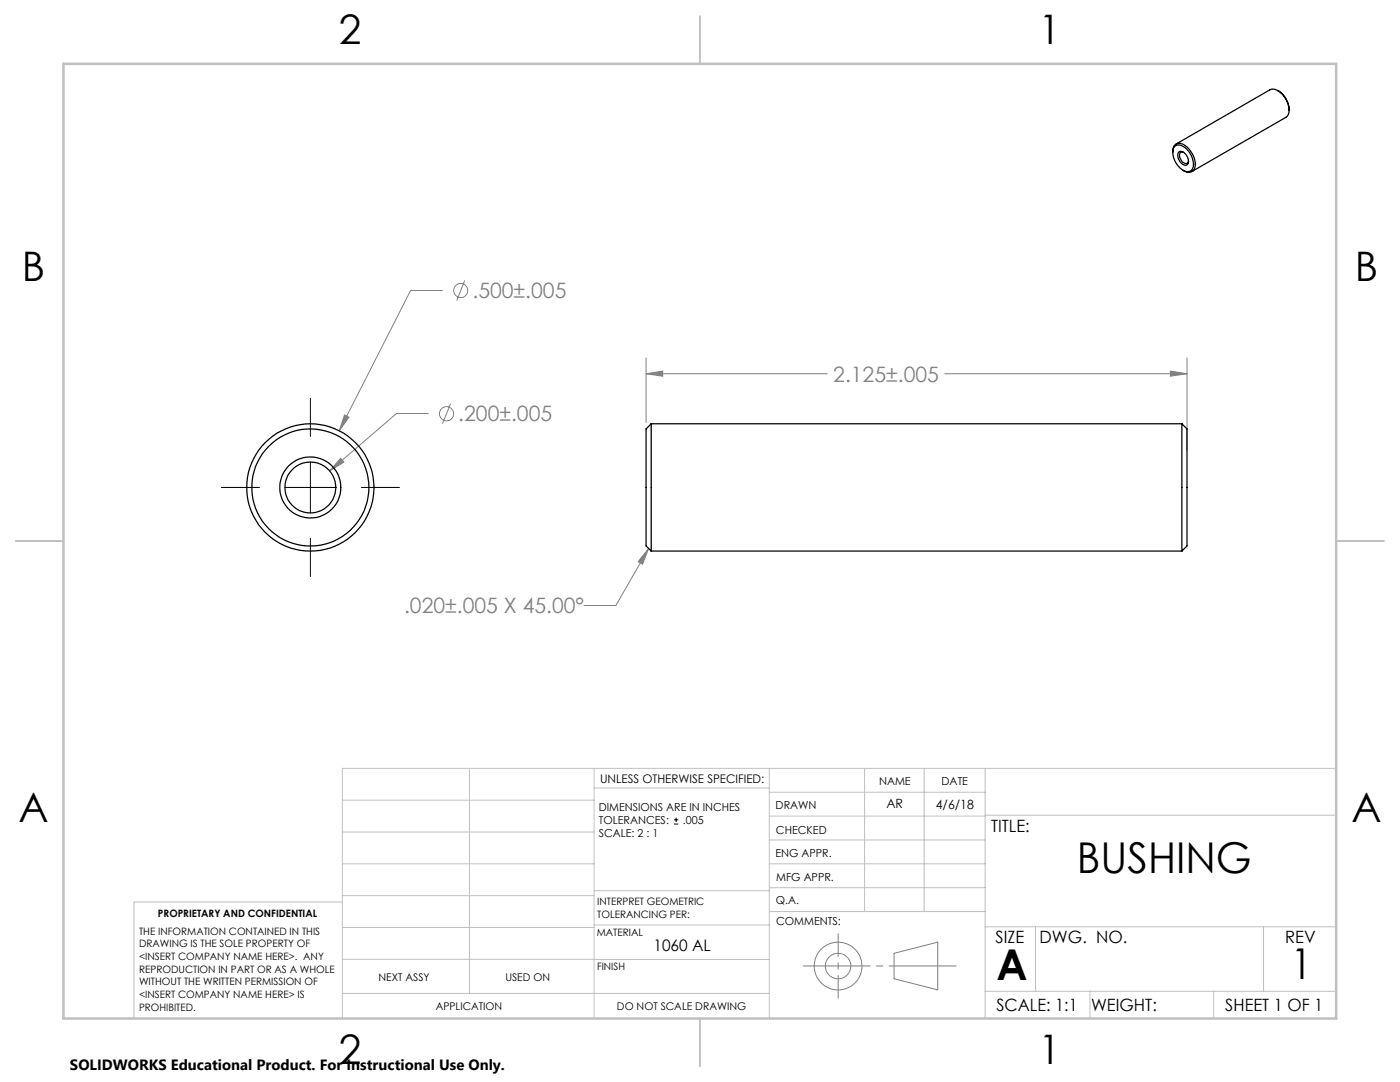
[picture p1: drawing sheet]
<svg xmlns="http://www.w3.org/2000/svg" width="279mm" height="216mm" viewBox="0 0 279 216" stroke-linecap="round" stroke-linejoin="round" font-family="sans-serif">
<g fill="none" stroke="#808080" stroke-width=".2">
<path d="M88.3 58h-6.3l-14.3 28M92.7 56l-1.5 4M128.9 74.6l3.4-.6v1.1zM128.9 71.4v12.9M128.9 74.6h36.2M188.5 74.6h48.4M233.6 74l3.3 .6-3.3 .5zM236.9 71.4v18.5M68 91.4l.6 .8-2.8 1.8zM68.8 82.8l.8 .5-1.9 2.7zM85.5 82.5h-6.4l-13.3 11.5M89.9 80.5l-1.6 4.1"/>
<path d="M129.4 109.5l-1.2 3.1-.8-.5zM129.4 109.5l-6.5 11.3h-6.3M178.4 190.2l8.7-2.2v9.5l-8.7-2.2z"/>
<circle cx="91.9" cy="58" r="1.4"/>
<circle cx="89.1" cy="82.6" r="1.41"/>
<circle cx="167.2" cy="192.8" r="4.8"/>
<circle cx="167.3" cy="192.8" r="2.53"/>
</g>
<path d="M61.9 79.5v7.6M44.2 97.3h7.6M56.9 97.3h10.1M61.9 92.2v10.1M72.1 97.3h7.6M61.9 107.4v7.6M134.5 164.4h.9M134.5 163.6h.9M134.9 163.2v.8" fill="none" stroke="#000" stroke-width=".2"/>
<path d="M160.3 192.7h30.5" fill="none" stroke="#808080" stroke-width=".2" stroke-dasharray="15.2 1.3 1.3 1.3" stroke-dashoffset="1.9"/>
<path d="M167.3 186.3v12.9" fill="none" stroke="#808080" stroke-width=".2" stroke-dasharray="15.2 1.3 1.3 1.3" stroke-dashoffset="10.7"/>
<g fill="none" stroke="#c0c0c0" stroke-width=".2">
<path d="M68.3 159.7h50.3M93.7 153.3v44.9M118.6 153.3v49.9M118.6 157.2h34.9M153.5 153.3v49.9M153.5 158.1h43.1M172.5 153.3v28.6M184.4 153.3v28.6M196.6 153.3v49.9M266.7 153.3h-198.4v49.9M68.3 178.7h50.3M68.3 172.4h50.3"/>
<path d="M68.3 166h50.3M68.3 180h-41.6v23.2M118.6 177.7h35M153.5 167.6h43.1M153.5 162.8h43.1M153.5 172.4h43.1M153.5 177.1h43.1M196.6 162.7h70.1M68.3 198.2h85.2M68.3 191.4l85.2 .1M68.3 185.1h50.3M118.6 184.6h35"/>
<path d="M153.6 181.9h43M196.6 197.8h70.1M196.6 184.9h70.1M206.7 184.9v12.9M217.5 197.8v5.4M242.2 197.8v5.4M252.2 184.9v12.9"/>
</g>
<path d="M139.7 3.2v9.5M3.1 107.9h9.6M266.7 107.9h9.5M139.7 203.2v9.6" fill="none" stroke="#c0c0c0" stroke-width=".25"/>
<path d="M12.7 12.7h254v190.5h-254z" fill="none" stroke="#c0c0c0" stroke-width=".5"/>
<path d="M68.8 82.8l-1.1 3.2 1.9-2.7zM68 91.4l-2.2 2.6 2.8-1.8zM128.9 74.6l3.4-.6v1.1zM233.6 74l3.3 .6-3.3 .5zM129.4 109.5l-1.2 3.1-.8-.5z" fill="#808080"/>
<g fill="none" stroke="#000" stroke-width=".25">
<path d="M255 18.1a4.5 4.5 0 0 1 2.3 3.9M234 30.4a1.45 1.45 0 0 1 .7-1.6 1.45 1.45 0 0 1 1.8 .2 4.6 4.6 0 0 1 1.9 4.7 1.44 1.44 0 0 1-2.3 .3M234.4 29.2a1.73 1.73 0 0 1 2.4 .5 3.9 3.9 0 0 1 1.1 4.1 1.47 1.47 0 0 1-2.2-.1 3.6 3.6 0 0 1-1.3-4.5zM235.2 30.3a1.44 1.44 0 0 1 1.9 1.3l.1 .3a.76 .76 0 0 1-.4 1 .76 .76 0 0 1-1-.3 1.96 1.96 0 0 1-.6-2.3zM236.2 30.4a.61 .61 0 0 0-.7 .1 .61 .61 0 0 0-.1 .8 1.41 1.41 0 0 0 1.6 1.3l.2-.5M257.3 22a4.6 4.6 0 0 0-3.1-4.2l-.8 .1-18.7 10.9M257.3 22l-.2 .9-.5 .5-18.7 10.8M130 84.6v25.4M130 84.6l-1.1 1v23.3l1.1 1.1M130 84.6h105.9M235.9 84.6v25.4M235.9 84.6l1 1v23.3l-1 1.1"/>
<path d="M130 110h105.9"/>
<circle cx="61.9" cy="97.3" r="6.1"/>
<circle cx="61.9" cy="97.3" r="11.7"/>
<circle cx="61.9" cy="97.3" r="12.7"/>
<circle cx="61.9" cy="97.3" r="5.1"/>
</g>
<g font-size="8.5">
<text x="214.9" y="174.2">BUSHING</text>
<text x="198.9" y="195.5">A</text>
<text x="257.6" y="195.4">1</text>
</g>
<g font-size="8.1">
<text x="67.6" y="8.9">2</text>
<text x="207.3" y="8.9">1</text>
<text x="4.4" y="56.2">B</text>
<text x="270.4" y="56.2">B</text>
<text x="3.7" y="164.1">A</text>
<text x="269.7" y="164.1">A</text>
<text x="67.6" y="212.4">2</text>
<text x="207.3" y="212.4">1</text>
</g>
<g font-size="4.2" fill="#808080">
<text x="94.3" y="59.5">.500±.005</text>
<text x="166.3" y="76.2">2.125±.005</text>
<text x="91.5" y="84.1">.200±.005</text>
<text x="80.6" y="122.4">.020±.005 X 45.00°</text>
</g>
<g font-size="3.4">
<text x="197.8" y="166">TITLE:</text>
<text x="198.7" y="188.1">SIZE</text>
<text x="207.5" y="188.1">DWG. NO.</text>
<text x="256.5" y="188.2">REV</text>
<text x="198.8" y="201.7">SCALE: 1:1</text>
<text x="217.7" y="201.8">WEIGHT:</text>
<text x="244.5" y="201.7">SHEET 1 OF 1</text>
</g>
<text font-size="3.2" x="130.4" y="189.8">1060 AL</text>
<text font-size="3" x="14" y="213.5">SOLIDWORKS Educational Product. For Instructional Use Only.</text>
<g font-size="2.5">
<text x="176.9" y="161.3">AR</text>
<text x="186.8" y="161.4">4/6/18</text>
</g>
<text font-size="2.4" x="119.8" y="156.2">UNLESS OTHERWISE SPECIFIED:</text>
<g font-size="2.2">
<text x="119.5" y="161.8">DIMENSIONS ARE IN INCHES</text>
<text x="154.8" y="161.4">DRAWN</text>
<text x="175.4" y="156.6">NAME</text>
<text x="187.9" y="156.7">DATE</text>
<text x="119.5" y="167.1">SCALE: 2 : 1</text>
<text x="119.5" y="164.4">TOLERANCES:</text>
<text x="136.3" y="164.4">.005</text>
<text x="154.9" y="166.3">CHECKED</text>
<text x="154.8" y="171">ENG APPR.</text>
<text x="154.9" y="175.7">MFG APPR.</text>
<text x="154.9" y="180.4">Q.A.</text>
<text x="154.9" y="184.6">COMMENTS:</text>
</g>
<g font-size="2.1">
<text x="75.5" y="195.7">NEXT ASSY</text>
<text x="100.9" y="195.7">USED ON</text>
<text x="86.9" y="201.5">APPLICATION</text>
<text x="123.1" y="201.6">DO NOT SCALE DRAWING</text>
</g>
<g font-size="2">
<text x="31.5" y="182.9">PROPRIETARY AND CONFIDENTIAL</text>
<text x="119.2" y="180.6">INTERPRET GEOMETRIC</text>
<text x="119.2" y="183.1">TOLERANCING PER:</text>
<text x="27.8" y="186.5">THE INFORMATION CONTAINED IN THIS</text>
<text x="27.8" y="189">DRAWING IS THE SOLE PROPERTY OF</text>
<text x="27.8" y="191.6">&lt;INSERT COMPANY NAME HERE&gt;. ANY</text>
<text x="119.1" y="186.7">MATERIAL</text>
<text x="27.8" y="194.1">REPRODUCTION IN PART OR AS A WHOLE</text>
<text x="27.8" y="196.6">WITHOUT THE WRITTEN PERMISSION OF</text>
<text x="119.1" y="193.5">FINISH</text>
<text x="27.8" y="199.1">&lt;INSERT COMPANY NAME HERE&gt; IS</text>
<text x="27.8" y="201.7">PROHIBITED.</text>
</g>
</svg>
